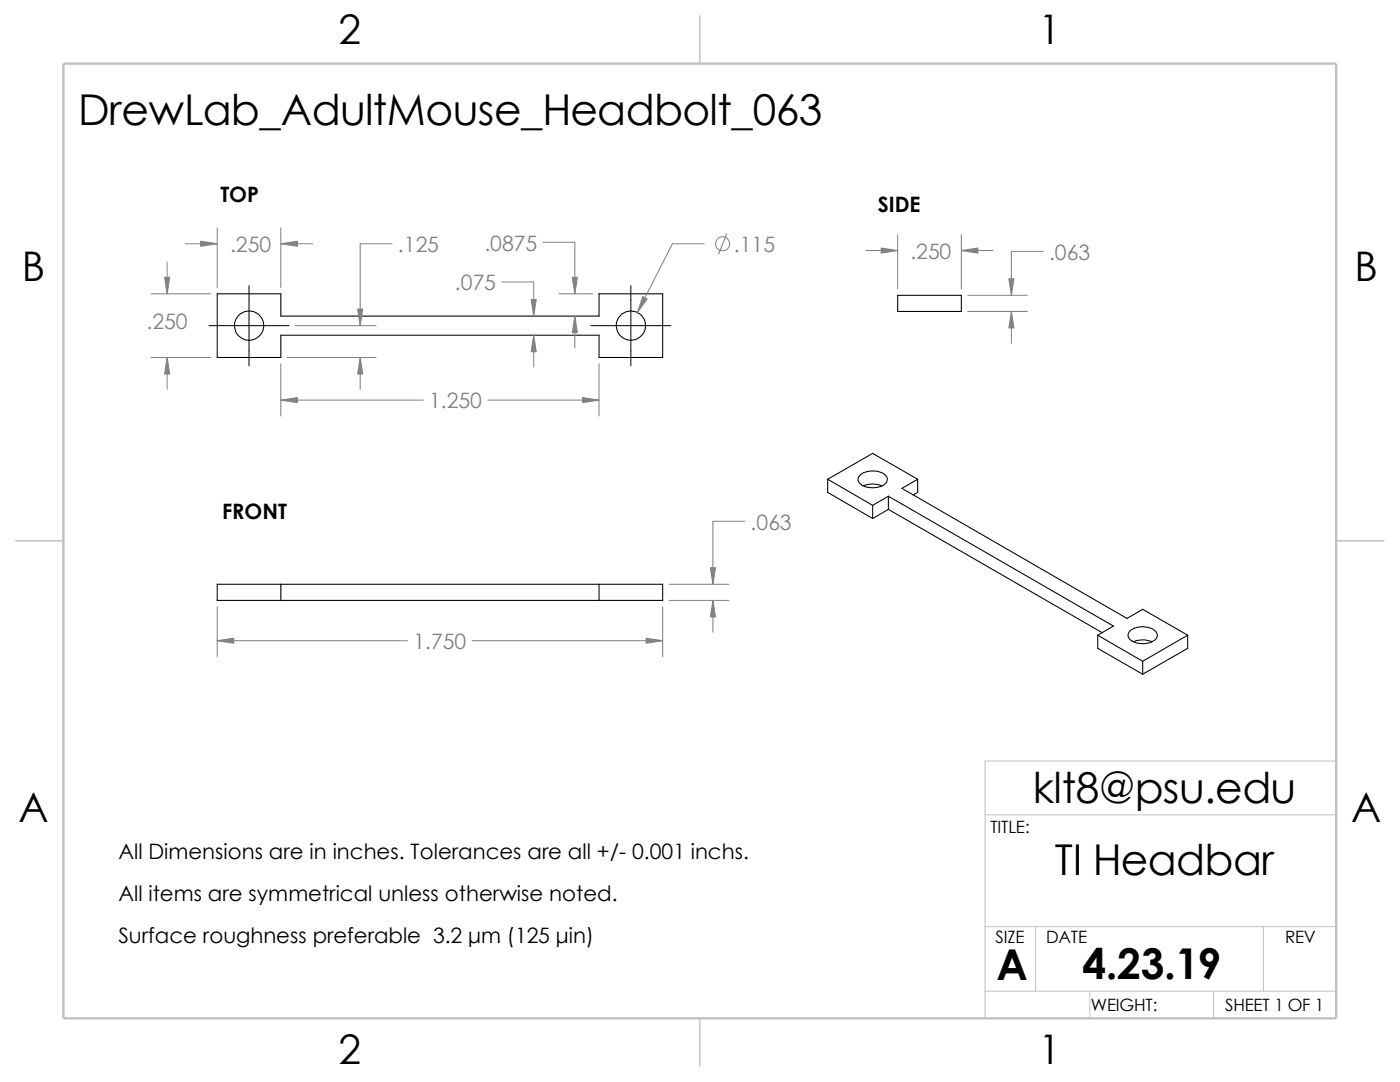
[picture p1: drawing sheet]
<svg xmlns="http://www.w3.org/2000/svg" width="279mm" height="216mm" viewBox="0 0 279 216" stroke-linecap="round" stroke-linejoin="round" font-family="sans-serif">
<path d="M266.7 151.8h-70.1v51.4M196.6 162.6h70.1M196.6 184.9h70.1M196.6 197.8h70.1M206.7 184.9v12.9M217.5 197.8v5.4M242.2 197.8v5.4M252.1 184.9v12.9" fill="none" stroke="#c0c0c0" stroke-width=".2"/>
<path d="M139.7 3.2v9.5M3.1 107.9h9.6M266.7 107.9h9.5M139.7 203.2v9.5" fill="none" stroke="#c0c0c0" stroke-width=".21"/>
<path d="M12.7 12.7h254v190.5h-254z" fill="none" stroke="#c0c0c0" stroke-width=".47"/>
<g fill="none" stroke="#000" stroke-width=".21">
<path d="M43.3 58.6h12.7v4.5h63.5v-4.5h12.7v12.7h-12.7v-4.4h-63.5v4.4h-12.7zM179.2 58.9h12.7v3.2h-12.7zM165.2 95.6l9 5.2M165.2 95.6l9-5.1 8.9 5.1M165.2 95.6v2.7l9 5.2M171.7 94.8a4.2 4.2 0 0 1 5.1 .2 1.31 1.31 0 0 1-.8 2 4.4 4.4 0 0 1-4.4-.6l-.3-.4-.1-.5zM172.3 96.9a4.7 4.7 0 0 1 3.7 0M177.3 99l44.9 25.9-3.1 1.8M177.3 99l-3.1 1.8M177.3 99v2.6M183.1 95.6l-3.1 1.9 44.9 25.9 3.1-1.8 9 5.1M183.1 95.6v2.7l-.9 .5"/>
<path d="M43.3 116.6h88.9v3.2h-88.9zM56 116.6v3.2M119.5 116.6v3.2M174.2 100.8v2.7M177.3 101.6l42.7 24.6M177.3 101.6l-3.1 1.9M219.1 126.7l8.9 5.3M219.1 126.7v2.7l8.9 5.1M225.5 125.9a4.1 4.1 0 0 1 5.2 .2 1.27 1.27 0 0 1-.8 2 4.1 4.1 0 0 1-4.6-.8l-.2-.7zM226.2 128.1a4.6 4.6 0 0 1 3.7 0M228 132v2.5M237 126.7l-9 5.3"/>
<path d="M237 126.7v2.7l-9 5.1"/>
<circle cx="49.7" cy="65" r="2.93"/>
<circle cx="125.9" cy="65" r="2.93"/>
</g>
<path d="M49.7 57v16M125.9 57v16M41.7 65h16M117.9 65h16" fill="none" stroke="#000" stroke-width=".2"/>
<g fill="none" stroke="#808080" stroke-width=".2">
<path d="M30.2 58.6h11.9M33.4 52.3v6.3M37 48.6h6.3M43.3 45.5v11.9M56 48.6h6.4M56 45.5v11.9M78.2 48.6h-6.3v16.4M100.2 56.3h6.3v6.8M108.4 48.3h6.3v10.3M111.5 58.6h6.8M140.5 48.6h-6.3l-7 13.8M145 46.7l-1.6 4"/>
<path d="M172.8 50h6.4M179.2 46.8v10.9M191.9 50h6.3M191.9 46.8v10.9M193.1 58.9h11.9M208.2 50.2h-6.4v8.7M30.2 71.3h11.9M33.4 71.3v6.4M56 72.6v10.4M56 79.8h28.5M57.3 71.3h17.8M59 65h16.1"/>
<path d="M71.9 71.3v6.4M97.4 79.8h22.1M106.5 66.9v6.3M114.7 63.1v6.3M119.5 72.6v10.4M193.1 62.1h11.9M201.8 62.1v6.4M133.5 116.6h12M133.5 119.8h12M142.3 119.8v6.4M148.6 104h-6.3v12.6M43.3 121.1v9.9"/>
<path d="M43.3 127.8h38M94.2 127.8h38M132.2 121.1v9.9"/>
<circle cx="144.2" cy="48.6" r="1.41"/>
</g>
<g fill="#808080" stroke="#808080" stroke-width=".2">
<path d="M106.5 66.9l.5 3.3h-1z"/>
<path d="M128.3 59.2l.9 .4-2 2.8z"/>
<path d="M106 59.8h1l-.5 3.3z"/>
<path d="M40 48.1l3.3 .5-3.3 .5z"/>
<path d="M56 48.6l3.4-.5v1z"/>
<path d="M33.4 71.3l.5 3.3h-1z"/>
<path d="M32.9 55.3h1l-.5 3.3z"/>
<path d="M116.2 79.3l3.3 .5-3.3 .5z"/>
<path d="M56 79.8l3.4-.5v1z"/>
<path d="M71.9 71.3l.5 3.3h-1z"/>
<path d="M71.4 61.7h1l-.5 3.3z"/>
<path d="M114.7 63.1l.5 3.3h-1z"/>
<path d="M114.2 55.3h1l-.5 3.3z"/>
<path d="M43.3 127.8l3.4-.5v1.1z"/>
<path d="M128.9 127.3l3.3 .5-3.3 .6z"/>
<path d="M141.8 113.3h1l-.5 3.3z"/>
<path d="M142.3 119.8l.5 3.3h-1z"/>
<path d="M175.9 49.5l3.3 .5-3.3 .5z"/>
<path d="M191.9 50l3.3-.5v1z"/>
<path d="M201.3 55.6h1.1l-.6 3.3z"/>
<path d="M201.8 62.1l.6 3.3h-1.1z"/>
</g>
<g font-size="8.5">
<text x="15.6" y="25">DrewLab_AdultMouse_Headbolt_063</text>
<text x="206.1" y="160.1">klt8@psu.edu</text>
<text x="210.5" y="174.6">TI Headbar</text>
<text x="198.8" y="195.5">A</text>
<text x="216" y="195.3">4.23.19</text>
</g>
<g font-size="8.1">
<text x="67.6" y="8.8">2</text>
<text x="207.3" y="8.8">1</text>
<text x="4.4" y="56.1">B</text>
<text x="270.3" y="56.1">B</text>
<text x="3.7" y="164.1">A</text>
<text x="269.6" y="164.1">A</text>
<text x="67.6" y="212.3">2</text>
<text x="207.3" y="212.3">1</text>
</g>
<g font-size="4.2">
<text x="44" y="40.3">TOP</text>
<text x="175.2" y="42.4">SIDE</text>
<text x="44.3" y="103.5">FRONT</text>
<text x="23.6" y="171.5">All Dimensions are in inches. Tolerances are all +/- 0.001 inchs.</text>
<text x="23.6" y="179.8">All items are symmetrical unless otherwise noted.</text>
<text x="23.6" y="188.2">Surface roughness preferable 3.2 μm (125 μin)</text>
</g>
<g font-size="4.2" fill="#808080">
<text x="45.9" y="50.3">.250</text>
<text x="79.4" y="50.3">.125</text>
<text x="96.7" y="50">.0875</text>
<text x="146.5" y="50.3">.115</text>
<text x="181.7" y="51.6">.250</text>
<text x="209.4" y="51.9">.063</text>
<text x="90.8" y="58">.075</text>
<text x="29.2" y="65.6">.250</text>
<text x="85.6" y="81.5">1.250</text>
<text x="149.8" y="105.7">.063</text>
<text x="82.5" y="129.5">1.750</text>
</g>
<g font-size="3.4">
<text x="197.7" y="166.2">TITLE:</text>
<text x="198.7" y="188.1">SIZE</text>
<text x="208.8" y="188.1">DATE</text>
<text x="256.5" y="188.2">REV</text>
<text x="217.7" y="201.8">WEIGHT:</text>
<text x="244.5" y="201.7">SHEET 1 OF 1</text>
</g>
</svg>
